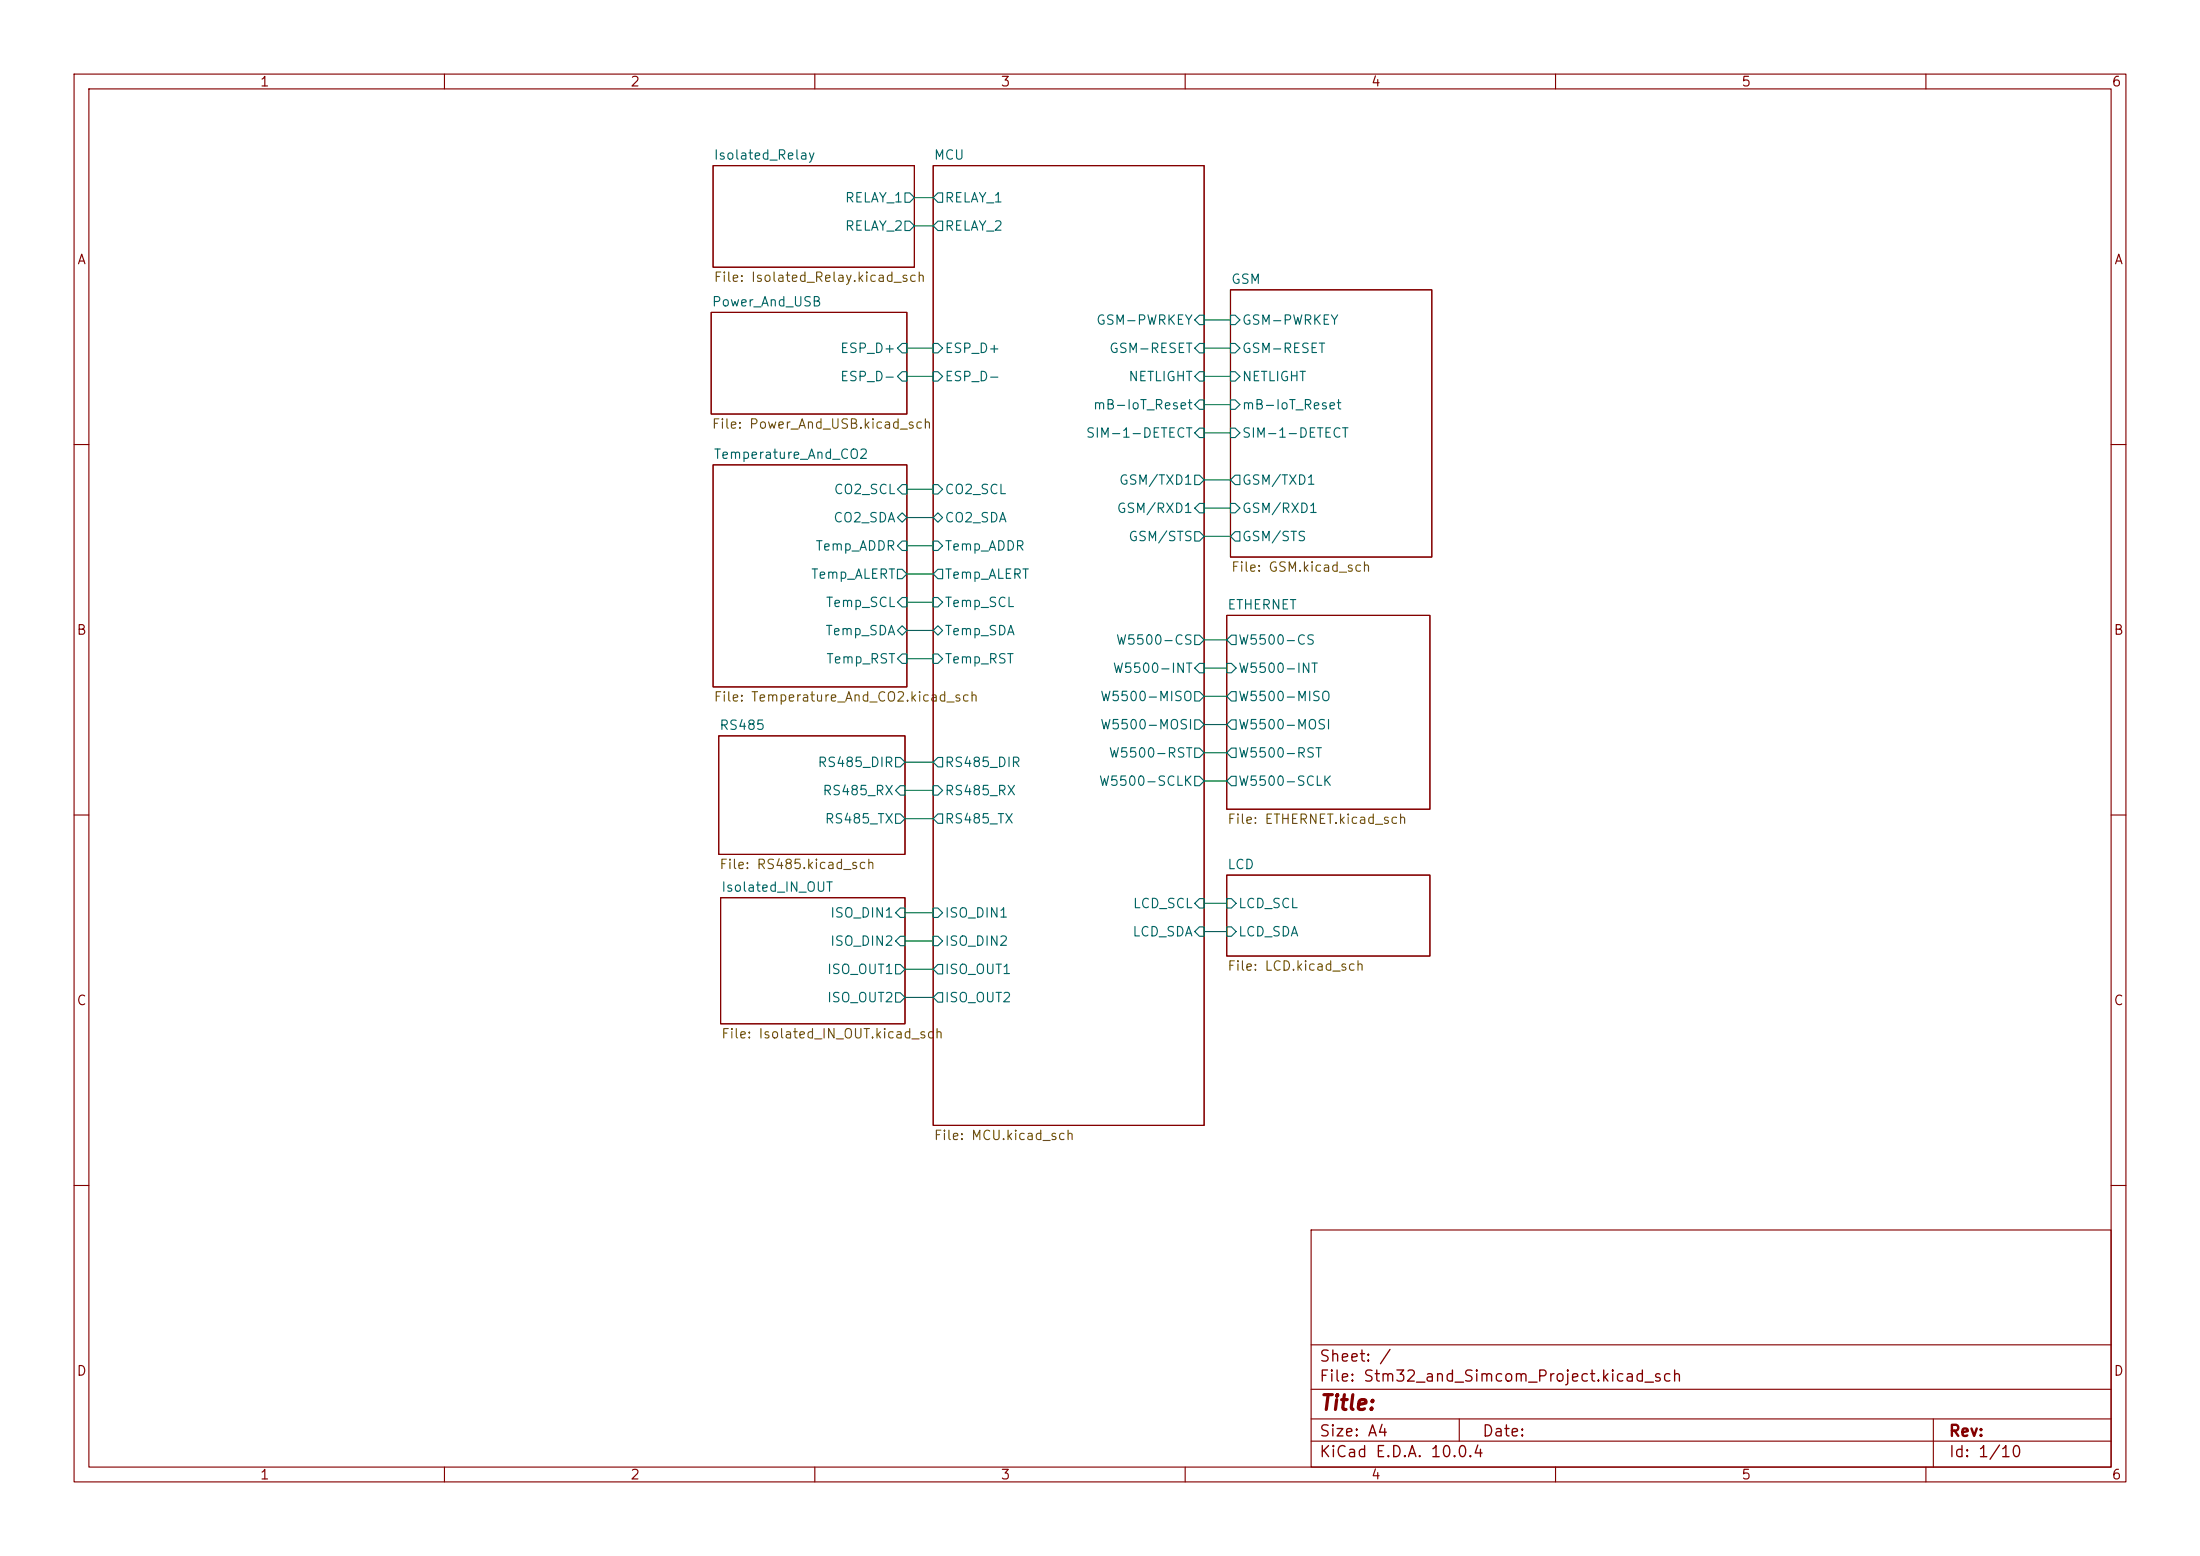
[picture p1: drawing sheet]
(kicad_sch
 (version 20260306)
 (generator "eeschema")
 (generator_version "10.0")
 (paper "A4")
 (lib_symbols)
 (wire
  (pts (xy 122.428 73.66) (xy 125.984 73.66))
  (stroke (width 0) (type default)))
 (wire
  (pts (xy 162.56 54.61) (xy 166.116 54.61))
  (stroke (width 0) (type default)))
 (wire
  (pts (xy 122.174 123.19) (xy 125.984 123.19))
  (stroke (width 0) (type default)))
 (wire
  (pts (xy 162.56 125.73) (xy 165.608 125.73))
  (stroke (width 0) (type default)))
 (wire
  (pts (xy 162.56 72.39) (xy 166.116 72.39))
  (stroke (width 0) (type default)))
 (wire
  (pts (xy 122.428 50.8) (xy 125.984 50.8))
  (stroke (width 0) (type default)))
 (wire
  (pts (xy 162.56 121.92) (xy 165.608 121.92))
  (stroke (width 0) (type default)))
 (wire
  (pts (xy 122.428 66.04) (xy 125.984 66.04))
  (stroke (width 0) (type default)))
 (wire
  (pts (xy 122.174 102.87) (xy 125.984 102.87))
  (stroke (width 0) (type default)))
 (wire
  (pts (xy 122.174 130.81) (xy 125.984 130.81))
  (stroke (width 0) (type default)))
 (wire
  (pts (xy 162.56 64.77) (xy 166.116 64.77))
  (stroke (width 0) (type default)))
 (wire
  (pts (xy 162.56 101.6) (xy 165.608 101.6))
  (stroke (width 0) (type default)))
 (wire
  (pts (xy 162.56 97.79) (xy 165.608 97.79))
  (stroke (width 0) (type default)))
 (wire
  (pts (xy 122.174 127) (xy 125.984 127))
  (stroke (width 0) (type default)))
 (wire
  (pts (xy 162.56 86.36) (xy 165.608 86.36))
  (stroke (width 0) (type default)))
 (wire
  (pts (xy 122.428 46.99) (xy 125.984 46.99))
  (stroke (width 0) (type default)))
 (wire
  (pts (xy 162.56 58.42) (xy 166.116 58.42))
  (stroke (width 0) (type default)))
 (wire
  (pts (xy 122.428 81.28) (xy 125.984 81.28))
  (stroke (width 0) (type default)))
 (wire
  (pts (xy 162.56 43.18) (xy 166.116 43.18))
  (stroke (width 0) (type default)))
 (wire
  (pts (xy 162.56 105.41) (xy 165.608 105.41))
  (stroke (width 0) (type default)))
 (wire
  (pts (xy 122.428 69.85) (xy 125.984 69.85))
  (stroke (width 0) (type default)))
 (wire
  (pts (xy 122.174 106.68) (xy 125.984 106.68))
  (stroke (width 0) (type default)))
 (wire
  (pts (xy 162.56 46.99) (xy 166.116 46.99))
  (stroke (width 0) (type default)))
 (wire
  (pts (xy 122.428 88.9) (xy 125.984 88.9))
  (stroke (width 0) (type default)))
 (wire
  (pts (xy 162.56 93.98) (xy 165.608 93.98))
  (stroke (width 0) (type default)))
 (wire
  (pts (xy 162.56 68.58) (xy 166.116 68.58))
  (stroke (width 0) (type default)))
 (wire
  (pts (xy 122.428 85.09) (xy 125.984 85.09))
  (stroke (width 0) (type default)))
 (wire
  (pts (xy 122.174 134.62) (xy 125.984 134.62))
  (stroke (width 0) (type default)))
 (wire
  (pts (xy 123.444 26.67) (xy 125.984 26.67))
  (stroke (width 0) (type default)))
 (wire
  (pts (xy 122.174 110.49) (xy 125.984 110.49))
  (stroke (width 0) (type default)))
 (wire
  (pts (xy 123.444 30.48) (xy 125.984 30.48))
  (stroke (width 0) (type default)))
 (wire
  (pts (xy 162.56 90.17) (xy 165.608 90.17))
  (stroke (width 0) (type default)))
 (wire
  (pts (xy 122.428 77.47) (xy 125.984 77.47))
  (stroke (width 0) (type default)))
 (wire
  (pts (xy 162.56 50.8) (xy 166.116 50.8))
  (stroke (width 0) (type default)))
 (sheet
  (at 96.012 42.164)
  (size 26.416 13.716)
  (exclude_from_sim no)
  (in_bom yes)
  (on_board yes)
  (dnp no)
  (fields_autoplaced yes)
  (stroke (width 0.1524) (type solid))
  (fill (color 0 0 0 0))
  (property "Sheetname" "Power_And_USB" (at 96.012 41.4524 0) (show_name no) (do_not_autoplace no) (effects (font (size 1.27 1.27)) (justify left bottom)))
  (property "Sheetfile" "Power_And_USB.kicad_sch" (at 96.012 56.4646 0) (show_name no) (do_not_autoplace no) (effects (font (size 1.27 1.27)) (justify left top)))
  (pin "ESP_D+" input (at 122.428 46.99 0) (effects (font (size 1.27 1.27)) (justify right)))
  (pin "ESP_D-" input (at 122.428 50.8 0) (effects (font (size 1.27 1.27)) (justify right))))
 (sheet
  (at 166.116 39.116)
  (size 27.178 36.068)
  (exclude_from_sim no)
  (in_bom yes)
  (on_board yes)
  (dnp no)
  (fields_autoplaced yes)
  (stroke (width 0.1524) (type solid))
  (fill (color 0 0 0 0))
  (property "Sheetname" "GSM" (at 166.116 38.4044 0) (show_name no) (do_not_autoplace no) (effects (font (size 1.27 1.27)) (justify left bottom)))
  (property "Sheetfile" "GSM.kicad_sch" (at 166.116 75.7686 0) (show_name no) (do_not_autoplace no) (effects (font (size 1.27 1.27)) (justify left top)))
  (pin "GSM-PWRKEY" input (at 166.116 43.18 180) (effects (font (size 1.27 1.27)) (justify left)))
  (pin "GSM-RESET" input (at 166.116 46.99 180) (effects (font (size 1.27 1.27)) (justify left)))
  (pin "GSM{slash}RXD1" input (at 166.116 68.58 180) (effects (font (size 1.27 1.27)) (justify left)))
  (pin "GSM{slash}STS" output (at 166.116 72.39 180) (effects (font (size 1.27 1.27)) (justify left)))
  (pin "GSM{slash}TXD1" output (at 166.116 64.77 180) (effects (font (size 1.27 1.27)) (justify left)))
  (pin "mB-IoT_Reset" input (at 166.116 54.61 180) (effects (font (size 1.27 1.27)) (justify left)))
  (pin "NETLIGHT" input (at 166.116 50.8 180) (effects (font (size 1.27 1.27)) (justify left)))
  (pin "SIM-1-DETECT" input (at 166.116 58.42 180) (effects (font (size 1.27 1.27)) (justify left))))
 (sheet
  (at 96.266 62.738)
  (size 26.162 29.972)
  (exclude_from_sim no)
  (in_bom yes)
  (on_board yes)
  (dnp no)
  (fields_autoplaced yes)
  (stroke (width 0.1524) (type solid))
  (fill (color 0 0 0 0))
  (property "Sheetname" "Temperature_And_CO2" (at 96.266 62.0264 0) (show_name no) (do_not_autoplace no) (effects (font (size 1.27 1.27)) (justify left bottom)))
  (property "Sheetfile" "Temperature_And_CO2.kicad_sch" (at 96.266 93.2946 0) (show_name no) (do_not_autoplace no) (effects (font (size 1.27 1.27)) (justify left top)))
  (pin "CO2_SCL" input (at 122.428 66.04 0) (effects (font (size 1.27 1.27)) (justify right)))
  (pin "CO2_SDA" bidirectional (at 122.428 69.85 0) (effects (font (size 1.27 1.27)) (justify right)))
  (pin "Temp_ADDR" input (at 122.428 73.66 0) (effects (font (size 1.27 1.27)) (justify right)))
  (pin "Temp_ALERT" output (at 122.428 77.47 0) (effects (font (size 1.27 1.27)) (justify right)))
  (pin "Temp_RST" input (at 122.428 88.9 0) (effects (font (size 1.27 1.27)) (justify right)))
  (pin "Temp_SCL" input (at 122.428 81.28 0) (effects (font (size 1.27 1.27)) (justify right)))
  (pin "Temp_SDA" bidirectional (at 122.428 85.09 0) (effects (font (size 1.27 1.27)) (justify right))))
 (sheet
  (at 165.608 83.058)
  (size 27.432 26.162)
  (exclude_from_sim no)
  (in_bom yes)
  (on_board yes)
  (dnp no)
  (fields_autoplaced yes)
  (stroke (width 0.1524) (type solid))
  (fill (color 0 0 0 0))
  (property "Sheetname" "ETHERNET" (at 165.608 82.3464 0) (show_name no) (do_not_autoplace no) (effects (font (size 1.27 1.27)) (justify left bottom)))
  (property "Sheetfile" "ETHERNET.kicad_sch" (at 165.608 109.8046 0) (show_name no) (do_not_autoplace no) (effects (font (size 1.27 1.27)) (justify left top)))
  (pin "W5500-CS" output (at 165.608 86.36 180) (effects (font (size 1.27 1.27)) (justify left)))
  (pin "W5500-INT" input (at 165.608 90.17 180) (effects (font (size 1.27 1.27)) (justify left)))
  (pin "W5500-MISO" output (at 165.608 93.98 180) (effects (font (size 1.27 1.27)) (justify left)))
  (pin "W5500-MOSI" output (at 165.608 97.79 180) (effects (font (size 1.27 1.27)) (justify left)))
  (pin "W5500-RST" output (at 165.608 101.6 180) (effects (font (size 1.27 1.27)) (justify left)))
  (pin "W5500-SCLK" output (at 165.608 105.41 180) (effects (font (size 1.27 1.27)) (justify left))))
 (sheet
  (at 96.266 22.352)
  (size 27.178 13.716)
  (exclude_from_sim no)
  (in_bom yes)
  (on_board yes)
  (dnp no)
  (fields_autoplaced yes)
  (stroke (width 0.1524) (type solid))
  (fill (color 0 0 0 0))
  (property "Sheetname" "Isolated_Relay" (at 96.266 21.6404 0) (show_name no) (do_not_autoplace no) (effects (font (size 1.27 1.27)) (justify left bottom)))
  (property "Sheetfile" "Isolated_Relay.kicad_sch" (at 96.266 36.6526 0) (show_name no) (do_not_autoplace no) (effects (font (size 1.27 1.27)) (justify left top)))
  (pin "RELAY_1" output (at 123.444 26.67 0) (effects (font (size 1.27 1.27)) (justify right)))
  (pin "RELAY_2" output (at 123.444 30.48 0) (effects (font (size 1.27 1.27)) (justify right))))
 (sheet
  (at 125.984 22.352)
  (size 36.576 129.54)
  (exclude_from_sim no)
  (in_bom yes)
  (on_board yes)
  (dnp no)
  (fields_autoplaced yes)
  (stroke (width 0.1524) (type solid))
  (fill (color 0 0 0 0))
  (property "Sheetname" "MCU" (at 125.984 21.6404 0) (show_name no) (do_not_autoplace no) (effects (font (size 1.27 1.27)) (justify left bottom)))
  (property "Sheetfile" "MCU.kicad_sch" (at 125.984 152.4766 0) (show_name no) (do_not_autoplace no) (effects (font (size 1.27 1.27)) (justify left top)))
  (pin "CO2_SCL" input (at 125.984 66.04 180) (effects (font (size 1.27 1.27)) (justify left)))
  (pin "CO2_SDA" bidirectional (at 125.984 69.85 180) (effects (font (size 1.27 1.27)) (justify left)))
  (pin "ESP_D+" input (at 125.984 46.99 180) (effects (font (size 1.27 1.27)) (justify left)))
  (pin "ESP_D-" input (at 125.984 50.8 180) (effects (font (size 1.27 1.27)) (justify left)))
  (pin "GSM-PWRKEY" input (at 162.56 43.18 0) (effects (font (size 1.27 1.27)) (justify right)))
  (pin "GSM-RESET" input (at 162.56 46.99 0) (effects (font (size 1.27 1.27)) (justify right)))
  (pin "GSM{slash}RXD1" input (at 162.56 68.58 0) (effects (font (size 1.27 1.27)) (justify right)))
  (pin "GSM{slash}STS" output (at 162.56 72.39 0) (effects (font (size 1.27 1.27)) (justify right)))
  (pin "GSM{slash}TXD1" output (at 162.56 64.77 0) (effects (font (size 1.27 1.27)) (justify right)))
  (pin "ISO_DIN1" input (at 125.984 123.19 180) (effects (font (size 1.27 1.27)) (justify left)))
  (pin "ISO_DIN2" input (at 125.984 127 180) (effects (font (size 1.27 1.27)) (justify left)))
  (pin "ISO_OUT1" output (at 125.984 130.81 180) (effects (font (size 1.27 1.27)) (justify left)))
  (pin "LCD_SCL" input (at 162.56 121.92 0) (effects (font (size 1.27 1.27)) (justify right)))
  (pin "LCD_SDA" input (at 162.56 125.73 0) (effects (font (size 1.27 1.27)) (justify right)))
  (pin "mB-IoT_Reset" input (at 162.56 54.61 0) (effects (font (size 1.27 1.27)) (justify right)))
  (pin "NETLIGHT" input (at 162.56 50.8 0) (effects (font (size 1.27 1.27)) (justify right)))
  (pin "RELAY_1" output (at 125.984 26.67 180) (effects (font (size 1.27 1.27)) (justify left)))
  (pin "RELAY_2" output (at 125.984 30.48 180) (effects (font (size 1.27 1.27)) (justify left)))
  (pin "RS485_DIR" output (at 125.984 102.87 180) (effects (font (size 1.27 1.27)) (justify left)))
  (pin "RS485_RX" input (at 125.984 106.68 180) (effects (font (size 1.27 1.27)) (justify left)))
  (pin "RS485_TX" output (at 125.984 110.49 180) (effects (font (size 1.27 1.27)) (justify left)))
  (pin "SIM-1-DETECT" input (at 162.56 58.42 0) (effects (font (size 1.27 1.27)) (justify right)))
  (pin "Temp_ADDR" input (at 125.984 73.66 180) (effects (font (size 1.27 1.27)) (justify left)))
  (pin "Temp_ALERT" output (at 125.984 77.47 180) (effects (font (size 1.27 1.27)) (justify left)))
  (pin "Temp_SCL" input (at 125.984 81.28 180) (effects (font (size 1.27 1.27)) (justify left)))
  (pin "Temp_SDA" bidirectional (at 125.984 85.09 180) (effects (font (size 1.27 1.27)) (justify left)))
  (pin "W5500-CS" output (at 162.56 86.36 0) (effects (font (size 1.27 1.27)) (justify right)))
  (pin "W5500-INT" input (at 162.56 90.17 0) (effects (font (size 1.27 1.27)) (justify right)))
  (pin "W5500-MISO" output (at 162.56 93.98 0) (effects (font (size 1.27 1.27)) (justify right)))
  (pin "W5500-MOSI" output (at 162.56 97.79 0) (effects (font (size 1.27 1.27)) (justify right)))
  (pin "W5500-RST" output (at 162.56 101.6 0) (effects (font (size 1.27 1.27)) (justify right)))
  (pin "W5500-SCLK" output (at 162.56 105.41 0) (effects (font (size 1.27 1.27)) (justify right)))
  (pin "ISO_OUT2" output (at 125.984 134.62 180) (effects (font (size 1.27 1.27)) (justify left)))
  (pin "Temp_RST" input (at 125.984 88.9 180) (effects (font (size 1.27 1.27)) (justify left))))
 (sheet
  (at 97.282 121.158)
  (size 24.892 17.018)
  (exclude_from_sim no)
  (in_bom yes)
  (on_board yes)
  (dnp no)
  (fields_autoplaced yes)
  (stroke (width 0.1524) (type solid))
  (fill (color 0 0 0 0))
  (property "Sheetname" "Isolated_IN_OUT" (at 97.282 120.4464 0) (show_name no) (do_not_autoplace no) (effects (font (size 1.27 1.27)) (justify left bottom)))
  (property "Sheetfile" "Isolated_IN_OUT.kicad_sch" (at 97.282 138.7606 0) (show_name no) (do_not_autoplace no) (effects (font (size 1.27 1.27)) (justify left top)))
  (pin "ISO_DIN1" input (at 122.174 123.19 0) (effects (font (size 1.27 1.27)) (justify right)))
  (pin "ISO_DIN2" input (at 122.174 127 0) (effects (font (size 1.27 1.27)) (justify right)))
  (pin "ISO_OUT1" output (at 122.174 130.81 0) (effects (font (size 1.27 1.27)) (justify right)))
  (pin "ISO_OUT2" output (at 122.174 134.62 0) (effects (font (size 1.27 1.27)) (justify right))))
 (sheet
  (at 97.028 99.314)
  (size 25.146 16.002)
  (exclude_from_sim no)
  (in_bom yes)
  (on_board yes)
  (dnp no)
  (fields_autoplaced yes)
  (stroke (width 0.1524) (type solid))
  (fill (color 0 0 0 0))
  (property "Sheetname" "RS485" (at 97.028 98.6024 0) (show_name no) (do_not_autoplace no) (effects (font (size 1.27 1.27)) (justify left bottom)))
  (property "Sheetfile" "RS485.kicad_sch" (at 97.028 115.9006 0) (show_name no) (do_not_autoplace no) (effects (font (size 1.27 1.27)) (justify left top)))
  (pin "RS485_DIR" output (at 122.174 102.87 0) (effects (font (size 1.27 1.27)) (justify right)))
  (pin "RS485_RX" input (at 122.174 106.68 0) (effects (font (size 1.27 1.27)) (justify right)))
  (pin "RS485_TX" output (at 122.174 110.49 0) (effects (font (size 1.27 1.27)) (justify right))))
 (sheet
  (at 165.608 118.11)
  (size 27.432 10.922)
  (exclude_from_sim no)
  (in_bom yes)
  (on_board yes)
  (dnp no)
  (fields_autoplaced yes)
  (stroke (width 0.1524) (type solid))
  (fill (color 0 0 0 0))
  (property "Sheetname" "LCD" (at 165.608 117.3984 0) (show_name no) (do_not_autoplace no) (effects (font (size 1.27 1.27)) (justify left bottom)))
  (property "Sheetfile" "LCD.kicad_sch" (at 165.608 129.6166 0) (show_name no) (do_not_autoplace no) (effects (font (size 1.27 1.27)) (justify left top)))
  (pin "LCD_SCL" input (at 165.608 121.92 180) (effects (font (size 1.27 1.27)) (justify left)))
  (pin "LCD_SDA" input (at 165.608 125.73 180) (effects (font (size 1.27 1.27)) (justify left))))
 (sheet_instances
  (path ""
   (page "1")))
 (embedded_fonts no))
